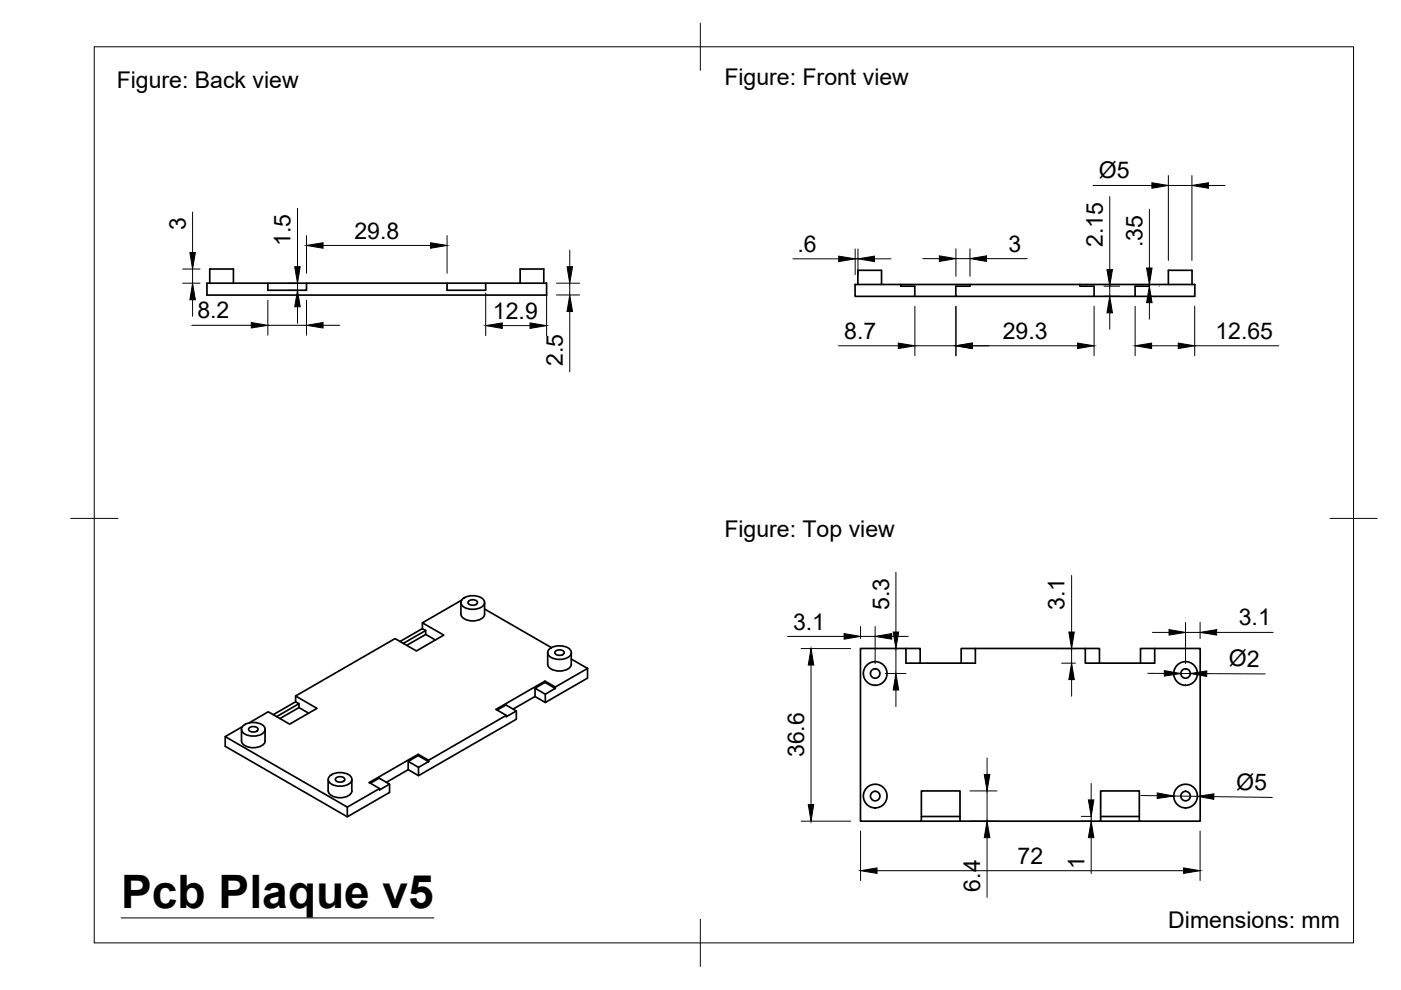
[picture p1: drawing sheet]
<svg xmlns="http://www.w3.org/2000/svg" width="297mm" height="210mm" viewBox="0 0 297 210" stroke-linecap="round" stroke-linejoin="round" font-family="sans-serif">
<!-- layer: Visible -->
<g fill="none" stroke="#000" stroke-width=".36">
<path d="M43.9 60h72v2.6h-72zM44.5 60v-3h5v3M56.8 60v1.5h8.2v-1.5M94.8 60v1.5h8.2v-1.5M110.3 60v-3h5v3M181.9 60.3v-3h5v3M190.9 60.3v.4h3.1v2.1M190.9 60.3h14.8v.4h-3.1v2.1h29.4v-2.1h-3v-.4M190.9 60.3h-9.6v2.5h12.7M194 62.8h8.6M205.7 60.3h47.6v2.5h-12.6v-2.1h3v-.4M232 62.8h8.7"/>
<path d="M247.7 60.3v-3h5v3M84.8 136l4.8-2.7 .7 .4-4.8 2.7M89.6 132.1v1.2M90.3 133.7v.8M92.3 135.7l-2-1.2-4.1 2.3M97.7 127.8v2.4M97.7 130.2a2.21 2.21 0 0 0 2.5 1.4 2.21 2.21 0 0 0 2.5-1.4M97.9 127.2l-8.3 4.9 4.5 2.6-5.8 3.3-4.5-2.6-21.1 12.2 4.5 2.6-5.8 3.3-4.5-2.6-4.1 2.4M98.1 127a3.4 3.4 0 0 1 4.6 .4 1.26 1.26 0 0 1-1.2 1.6 3.3 3.3 0 0 1-3.7-.9v-.7zM99.3 127.5a1.25 1.25 0 0 1 1.9 .2 1.16 1.16 0 0 1-2 0zM102.7 129.1l14.2 8.2M102.7 127.8v2.4"/>
<path d="M116.1 138.4v2.4a2.21 2.21 0 0 0 2.5 1.5 2.21 2.21 0 0 0 2.5-1.5v-2.4M116.4 137.7a3.4 3.4 0 0 1 4.7 .3 1.26 1.26 0 0 1-1.2 1.6 3.3 3.3 0 0 1-3.7-.9v-.7zM117.7 138.2a1.25 1.25 0 0 1 1.9 .2 1.16 1.16 0 0 1-2 0zM121.1 139.7l3.5 2M192.1 137.5h3v3.1M206.8 137.5h23.3v3.1h14.7v-3.1h-3v3.1M230.1 137.5h3v3.1M244.8 137.5h9.7v36.6h-12.9v-6.4h-8.2v6.4h-29.9v-6.4h-8.2v6.4h-12.9v-36.6h9.7v3.1h14.7v-3.1h-3v3.1M47.8 156.2v2l25.8 15M51.2 154.6v2.5a2.21 2.21 0 0 0 2.5 1.4 2.21 2.21 0 0 0 2.5-1.4M51.4 154.1l-3.6 2.1 25.8 14.9 6.9-3.9M51.5 153.9a3.4 3.4 0 0 1 4.6 .4 1.26 1.26 0 0 1-1.2 1.6 3.3 3.3 0 0 1-3.6-.9v-.7z"/>
<path d="M52.8 154.4a1.25 1.25 0 0 1 1.9 .2 1.16 1.16 0 0 1-2 0zM56.2 154.6v2.5M57.9 151.5l4.8-2.7 .7 .4-4.7 2.7M62.7 147.6v1.2M63.4 149.2v.8M65.4 151.2l-2-1.2-4 2.4M88.7 159.9l2.2 1.3v.3M107.3 151.7l-16.4 9.5M109.5 150.7v1.8l-20.8 12v-1.8M113.4 145.9l2.1-1.2 2.2 1.3-2.1 1.2zM113.4 145.9v1.8l-4.6 2.6M113.4 147.7l2.2 1.2"/>
<path d="M115.5 144.7v-.3l-10.3 6 2.1 1.3v.3l2.2-1.3-2.2-1.2-1.9 1.1M117.7 145.7v.3M124.6 141.7l-6.9 4-2.2-1.3M124.6 141.7v2.1l-9 5.1v-1.7M69.6 165.3v2.4a2.21 2.21 0 0 0 2.5 1.4 2.21 2.21 0 0 0 2.5-1.4M69.9 164.5a3.4 3.4 0 0 1 4.6 .4 1.26 1.26 0 0 1-1.2 1.6 3.3 3.3 0 0 1-3.6-.9v-.7zM71.2 165a1.25 1.25 0 0 1 1.9 .3 1.16 1.16 0 0 1-2 0zM74.6 165.3v2.4M82.6 166.3v1.7l-9 5.2v-2.1M86.6 161.4l2.1-1.2 2.2 1.3-2.2 1.2zM86.6 161.4v1.8l-4.7 2.7M86.6 163.2l2.1 1.3"/>
<path d="M88.7 160.2v-.3l-10.4 6 2.2 1.3v.3l2.1-1.2-2.2-1.3-1.9 1.1M195.3 174.1h8.2M195.3 173.1h8.2M233.4 174.1h8.2M233.4 173.1h8.2"/>
<circle cx="185.6" cy="142.8" r="1.01"/>
<circle cx="185.6" cy="142.8" r="2.51"/>
<circle cx="251.4" cy="142.8" r="1.01"/>
<circle cx="251.4" cy="142.8" r="2.51"/>
<circle cx="185.6" cy="168.8" r="1.01"/>
<circle cx="185.6" cy="168.8" r="2.51"/>
<circle cx="251.4" cy="168.8" r="1.01"/>
<circle cx="251.4" cy="168.8" r="2.51"/>
</g>
<!-- layer: BORDER -->
<path d="M20 9.9h267v190h-267zM148.5 4.9v10M15 109.9h10M282 109.9h10M148.5 194.9v10" fill="none" stroke="#000" stroke-width=".21"/>
<!-- layer: Notes -->
<path d="M25.7 194.6h66.3" fill="none" stroke="#000" stroke-width=".21"/>
<!-- layer: FD_Dimensions -->
<g fill="none" stroke="#000" stroke-width=".21">
<path d="M231.8 39.3h12.4M247.7 37.2v18M247.7 39.3h5M252.7 37.2v18M256.2 39.3h3.5M38.7 57h3.7M40.8 45v8.5M40.8 57v3M63.1 44.2v12.4M65 49.9v8M68.5 52h22.8M94.8 49.9v8"/>
<path d="M120.8 53.1v3.5M168.1 54.9h9.7M181.3 52.8v5.4M181.3 54.9h.6M181.9 52.8v5.4M185.4 54.9h3.5M195.7 54.8h3.5M202.7 54.8h3M202.7 52.7v5.9M205.7 52.7v5.9M209.2 54.8h8.6M235.3 41.7v15.5"/>
<path d="M243.7 44.4v12.4M38.7 60h3.7M40.6 69h12.7M40.8 63.6v3.4M56.8 63.6v7.5M56.8 69h8.2M61 60h1.9M61 61.5h1.9M63.1 60v1.5M63.1 65v3.6M65 63.6v7.5M68.5 69h3.5"/>
<path d="M103 62.1v9.1M106.5 69h5.9M115.9 62.1v9.1M118 60h4.9M118 62.5h4.9M120.8 60v2.5M120.8 66.1v12.7M177.8 73.3h12.7M194 73.3h8.7M194 64.9v10.5M202.7 64.9v10.5M206.2 73.3h22.3"/>
<path d="M232 64.9v10.5M234.1 62.8h3.3M234.1 60.7h3.3M235.3 60.7v2.1M235.3 66.3v3.5M240.7 64.9v10.5M243.7 60.3v.4M243.7 64.2v3.5M244.2 73.3h5.6M245.8 60.7h.1M245.8 60.3h.1M253.3 73.3h17.8"/>
<path d="M253.3 64.9v10.5M167 134.9h12M169.9 137.5h10.5M182.5 132.8v2.6M182.5 134.9h3M185.5 132.8v7.9M189.1 134.9h3.5M189.9 121.3v12.7M189.9 137.5v5.3M225.1 137.5h2.9M227.2 122v12M227.2 137.5v3.1"/>
<path d="M244.3 134.1h3.6M251.4 132v8.7M251.4 134.1h3M254.4 132v3.4M258 134.1h11.9M172 141v29.6M187.7 142.8h4.4M189.9 146.3v3.5M225.1 140.6h2.9M227.2 144.1v3.5M243.4 142.8h3.4M250.4 142.8h1.9"/>
<path d="M255.9 142.8l12.3 .1M169.9 174.1h10.5M182.5 176.2v10.5M205.7 174.1h5.7M205.7 167.7h5.7M209.3 160.7v3.5M209.3 167.7v6.4M209.3 177.6v12.7M229.3 174.1h1.9M229.3 173.1h1.9M231.4 166.1v3.5M231.4 173.1v1"/>
<path d="M231.4 177.6v7.6M241.9 168.7h3.5M248.9 168.8h5M254.4 176.2v10.5M257.3 168.9l12.5 .2M185.9 184.6h65.1"/>
</g>
<g fill="#000" stroke="#000" stroke-width=".21">
<path d="M244.2 38.7l3.5 .6-3.5 .6zM252.7 39.3l3.5-.6v1.2zM40.3 53.5h1.1l-.6 3.5zM62.5 56.6h1.1l-.5 3.4zM65 52l3.5-.5v1.1zM91.3 51.5l3.5 .5-3.5 .6zM120.2 56.6h1.2l-.6 3.4zM177.8 54.3l3.5 .6-3.5 .6zM181.9 54.9l3.5-.6v1.2zM199.2 54.2l3.5 .6-3.5 .6zM205.7 54.8l3.5-.6v1.2zM234.7 57.2h1.2l-.6 3.5z"/>
<path d="M243.1 56.8h1.2l-.6 3.5zM40.8 60l.6 3.6h-1.1zM53.3 68.4l3.5 .6-3.5 .5zM63.1 61.5l.5 3.5h-1.1zM65 69l3.5-.6v1.1zM103 69l3.5-.5v1.1zM112.4 68.5l3.5 .5-3.5 .6zM120.8 62.5l.6 3.6h-1.2zM190.5 72.7l3.5 .6-3.5 .6zM202.7 73.3l3.5-.6v1.2zM228.5 72.7l3.5 .6-3.5 .6zM235.3 62.8l.6 3.5h-1.2z"/>
<path d="M243.7 60.7l.6 3.5h-1.2zM240.7 73.3l3.5-.6v1.2zM249.8 72.7l3.5 .6-3.5 .6zM179 134.3l3.5 .6-3.5 .6zM185.5 134.9l3.6-.6v1.2zM189.4 134h1.1l-.6 3.5zM226.6 134h1.2l-.6 3.5zM247.9 133.5l3.5 .6-3.5 .6zM254.4 134.1l3.6-.6v1.2zM172 137.5l.5 3.5h-1.1zM189.9 142.8l.6 3.5h-1.1zM227.2 140.6l.6 3.5h-1.2z"/>
<path d="M246.9 142.2l3.5 .6-3.6 .6zM252.3 142.8l3.6-.5-.1 1.1zM171.4 170.6h1.1l-.5 3.5zM208.7 164.2h1.2l-.6 3.5zM209.3 174.1l.6 3.5h-1.2zM230.8 169.6h1.1l-.5 3.5zM231.4 174.1l.5 3.5h-1.1zM245.4 168.1l3.5 .7-3.6 .5zM253.9 168.8l3.5-.5-.1 1.2zM182.5 184.6l3.4-.6v1.2zM251 184l3.4 .6-3.4 .6z"/>
</g>
<text font-size="9.8" x="25.7" y="192.5">Pcb Plaque v5</text>
<g font-size="4.9">
<text x="153.6" y="18">Figure: Front view</text>
<text x="24.7" y="18.6">Figure: Back view</text>
<text x="233" y="37.8">Ø5</text>
<text x="39.4" y="48.8" transform="rotate(-90 39.4 48.8)">3</text>
<text x="61.6" y="52.2" transform="rotate(-90 61.6 52.2)">1.5</text>
<text x="75.2" y="50.6">29.8</text>
<text x="169.1" y="53.4">.6</text>
<text x="213.8" y="53.4">3</text>
<text x="233.8" y="52.4" transform="rotate(-90 233.8 52.4)">2.15</text>
<text x="242.2" y="52.4" transform="rotate(-90 242.2 52.4)">.35</text>
<text x="41.8" y="67.5">8.2</text>
<text x="104.5" y="67.6">12.9</text>
<text x="179" y="71.9">8.7</text>
<text x="212.6" y="71.9">29.3</text>
<text x="257.7" y="71.9">12.65</text>
<text x="119.3" y="77.5" transform="rotate(-90 119.3 77.5)">2.5</text>
<text x="153.6" y="113.9">Figure: Top view</text>
<text x="188.5" y="129.3" transform="rotate(-90 188.5 129.3)">5.3</text>
<text x="225.7" y="129.3" transform="rotate(-90 225.7 129.3)">3.1</text>
<text x="168.1" y="133.5">3.1</text>
<text x="262.7" y="132.6">3.1</text>
<text x="260.6" y="141.3">Ø2</text>
<text x="170.5" y="160.5" transform="rotate(-90 170.5 160.5)">36.6</text>
<text x="262.1" y="167.4" transform="rotate(1 262.1 167.4)">Ø5</text>
<text x="215.8" y="183.2">72</text>
<text x="230" y="184.3" transform="rotate(-90 230 184.3)">1</text>
<text x="207.8" y="189.1" transform="rotate(-90 207.8 189.1)">6.4</text>
<text x="247.7" y="196.8">Dimensions: mm</text>
</g>
</svg>
